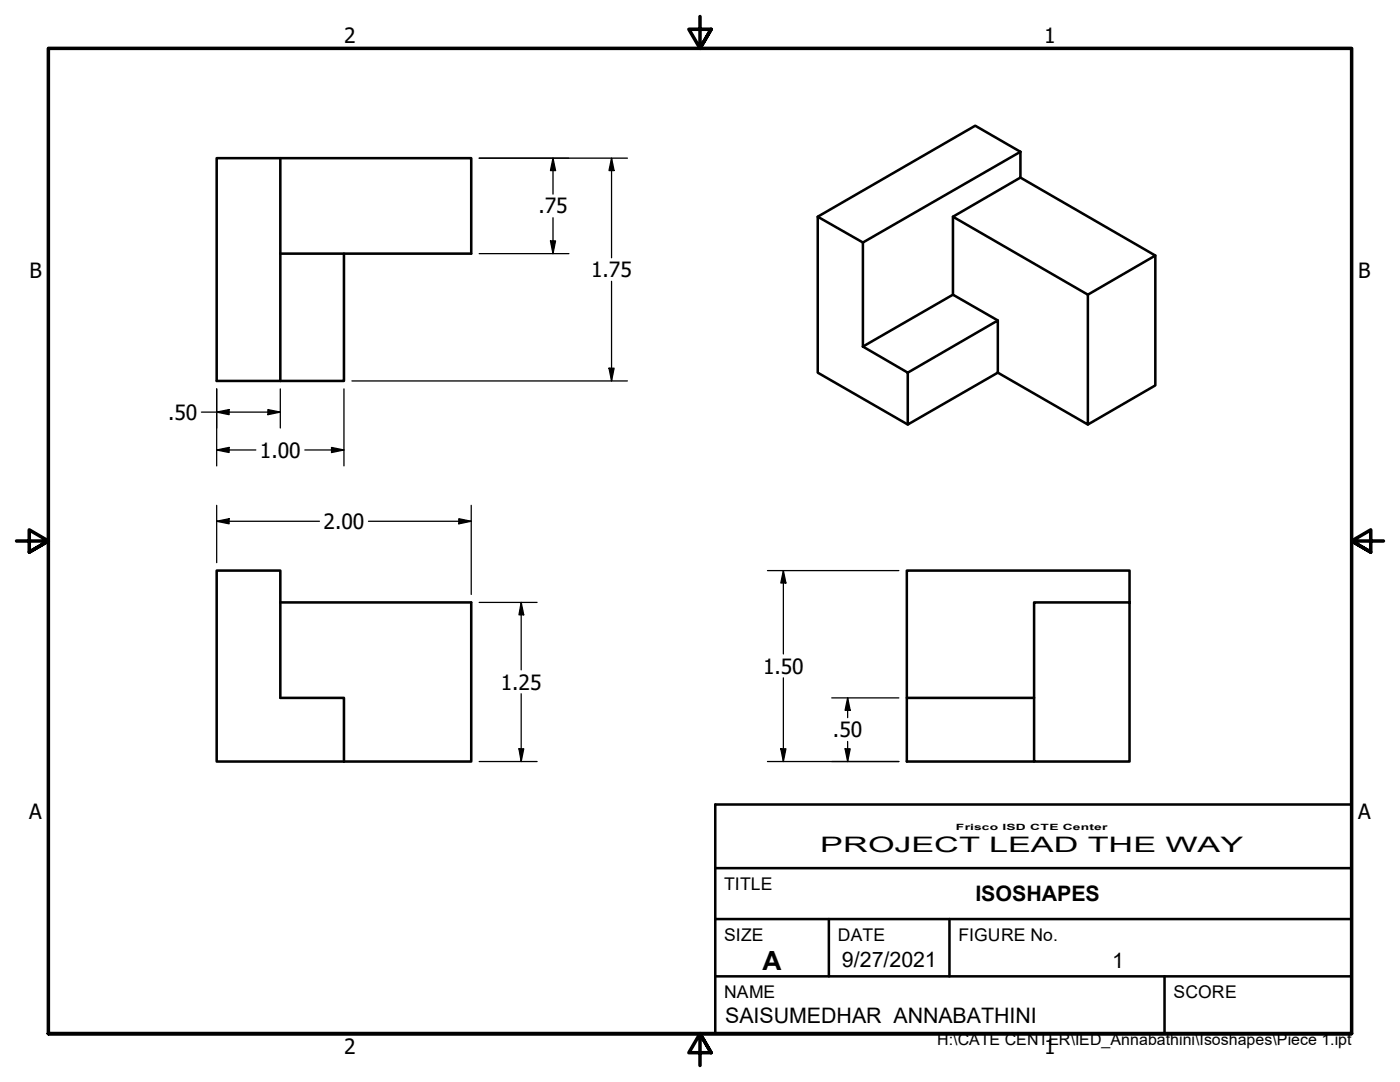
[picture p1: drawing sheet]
<svg xmlns="http://www.w3.org/2000/svg" width="279mm" height="216mm" viewBox="0 0 279 216" stroke-linecap="round" stroke-linejoin="round" font-family="sans-serif">
<!-- layer: Visible (ANSI) -->
<g fill="none" stroke="#000" stroke-width=".51">
<path d="M43.2 31.6h12.7v44.4h-12.7zM55.9 31.6h38.1v19h-38.1M203.6 30.3l-31.4 18.1v20.8M203.6 30.3v5.1l-13.4 7.8M203.6 35.4l27 15.6-13.5 7.8M203.6 30.3l-9-5.2-31.4 18.1M68.6 50.6v25.4h-12.7M172.2 48.4l-9-5.2v31.2l18 10.3M190.2 58.8v-15.6l26.9 15.6M217.1 58.8v25.9l-18-10.3M230.6 51v25.9l-13.5 7.8M172.2 69.2l9 5.2 17.9-10.5v10.5l-17.9 10.3v-10.3"/>
<path d="M199.1 63.9l-8.9-5.1-18 10.4M43.2 113.9h12.7v25.4h12.7v12.7h-25.4zM55.9 120.2h38.1v31.8h-25.4M206.4 139.3h-25.4v12.7h25.4M225.4 120.2v31.8h-19v-31.8h19v-6.3h-44.4v25.4"/>
</g>
<!-- layer: Border (ANSI) -->
<path d="M139.7 3.3v6.4l-2.2-3.9h4.4l-2.2 3.9 2.2-3.9M3.3 107.9h6.4l-3.9-2.2v4.5l3.9-2.3-3.9 2.3M276.1 107.9h-6.4l3.9-2.2v4.5l-3.9-2.3 3.9 2.3M9.7 206.2v-196.5h260v196.5h-260h260M141.9 210.1l-2.2-3.9 2.2 3.9h-4.4l2.2-3.9v6.4" fill="none" stroke="#000" stroke-width=".7"/>
<!-- layer: Sketch Geometry(ANSI) -->
<path d="M142.7 160.5h127v45.7h-127zM142.7 173.2h127M142.7 194.8h127M142.7 183.4h127M165.4 183.4v11.4M189.5 183.4v11.4M232.4 194.8v11.4" fill="none" stroke="#000" stroke-width=".51"/>
<!-- layer: Dimension (ANSI) -->
<g fill="none" stroke="#000" stroke-width=".25">
<path d="M95.6 31.6h29.6M110.4 31.6l.5 2.4h-1zM110.4 31.6v7.1M122 31.6l.6 2.4h-1.1zM122 31.6v19.8M95.6 50.6h17.9M109.9 48.1h1l-.5 2.5zM110.4 43.4v7.2M122 56.1v19.9M43.2 77.6v15.4M55.9 77.6v7.8M68.6 77.6v15.4"/>
<path d="M70.2 76h55M121.5 73.5h1.1l-.6 2.5zM40.2 82.2h15.7M43.2 82.2l2.5-.5v1zM43.2 89.8l2.5-.5v1zM43.2 89.8h7.9M53.5 81.7l2.4 .5-2.4 .5zM60.8 89.8h7.8M66.2 89.3l2.4 .5-2.4 .5zM43.2 104l2.5-.5v1zM43.2 100.8v11.5M43.2 104h20.6"/>
<path d="M73.5 104h20.5M91.6 103.5l2.4 .5-2.4 .5zM94 100.8v17.8M153.2 113.9h26.2M156.3 113.9l.5 2.4h-1zM156.3 113.9v16.6M95.6 120.2h11.6M104 120.2l.5 2.5h-.9zM104 120.2v13.5M104 138.4v13.6M156.3 135.3v16.7M166 139.3h13.4"/>
<path d="M169.2 139.3l.5 2.4h-1zM169.2 139.3v3.9M95.6 152h11.6M103.6 149.4h.9l-.5 2.6zM153.2 152h26.2M155.8 149.4h1l-.5 2.6zM168.7 149.4h1l-.5 2.6zM169.2 148v4"/>
</g>
<g fill="#000">
<path d="M110.4 31.6l.5 2.4h-1z" fill-rule="evenodd"/>
<path d="M122 31.6l.6 2.4h-1.1z" fill-rule="evenodd"/>
<path d="M109.9 48.1h1l-.5 2.5z" fill-rule="evenodd"/>
<path d="M121.5 73.5h1.1l-.6 2.5z" fill-rule="evenodd"/>
<path d="M43.2 82.2l2.5-.5v1z" fill-rule="evenodd"/>
<path d="M43.2 89.8l2.5-.5v1z" fill-rule="evenodd"/>
<path d="M53.5 81.7l2.4 .5-2.4 .5z" fill-rule="evenodd"/>
<path d="M66.2 89.3l2.4 .5-2.4 .5z" fill-rule="evenodd"/>
<path d="M43.2 104l2.5-.5v1z" fill-rule="evenodd"/>
<path d="M91.6 103.5l2.4 .5-2.4 .5z" fill-rule="evenodd"/>
<path d="M156.3 113.9l.5 2.4h-1z" fill-rule="evenodd"/>
<path d="M104 120.2l.5 2.5h-.9z" fill-rule="evenodd"/>
<path d="M103.6 149.4h.9l-.5 2.6z" fill-rule="evenodd"/>
<path d="M155.8 149.4h1l-.5 2.6z" fill-rule="evenodd"/>
<path d="M168.7 149.4h1l-.5 2.6z" fill-rule="evenodd"/>
<path d="M169.2 139.3l.5 2.4h-1z" fill-rule="evenodd"/>
</g>
<text font-size="5.3" x="152.1" y="193.5">A</text>
<g font-size="4.3">
<text x="163.7" y="170.1">PROJECT LEAD THE WAY</text>
<text x="194.7" y="179.8">ISOSHAPES</text>
<text x="168" y="192.9">9/27/2021</text>
<text x="221.9" y="193.2">1</text>
<text x="144.7" y="204.1">SAISUMEDHAR ANNABATHINI</text>
</g>
<g font-size="4.2">
<text x="68.7" y="8.6">2</text>
<text x="208.4" y="8.6">1</text>
<text x="107.4" y="42.5">.75</text>
<text x="5.9" y="55.5">B</text>
<text x="118" y="55.2">1.75</text>
<text x="271.1" y="55.5">B</text>
<text x="33.5" y="83.8">.50</text>
<text x="51.9" y="91.3">1.00</text>
<text x="64.6" y="105.5">2.00</text>
<text x="99.9" y="137.6">1.25</text>
<text x="152.3" y="134.4">1.50</text>
<text x="166.2" y="147.1">.50</text>
<text x="5.8" y="163.4">A</text>
<text x="271" y="163.4">A</text>
<text x="68.7" y="210.3">2</text>
<text x="208.4" y="210.3">1</text>
</g>
<g font-size="3.5">
<text x="144.5" y="177.5">TITLE</text>
<text x="144.5" y="187.8">SIZE</text>
<text x="167.2" y="187.7">DATE</text>
<text x="191.3" y="187.8">FIGURE No.</text>
<text x="144.5" y="199.1">NAME</text>
<text x="234.2" y="199.2">SCORE</text>
</g>
<text font-size="3.2" x="187" y="208.6">H:\CATE CENTER\IED_Annabathini\Isoshapes\Piece 1.ipt</text>
<text font-size="1.7" x="190.8" y="165.5">Frisco ISD CTE Center</text>
</svg>
